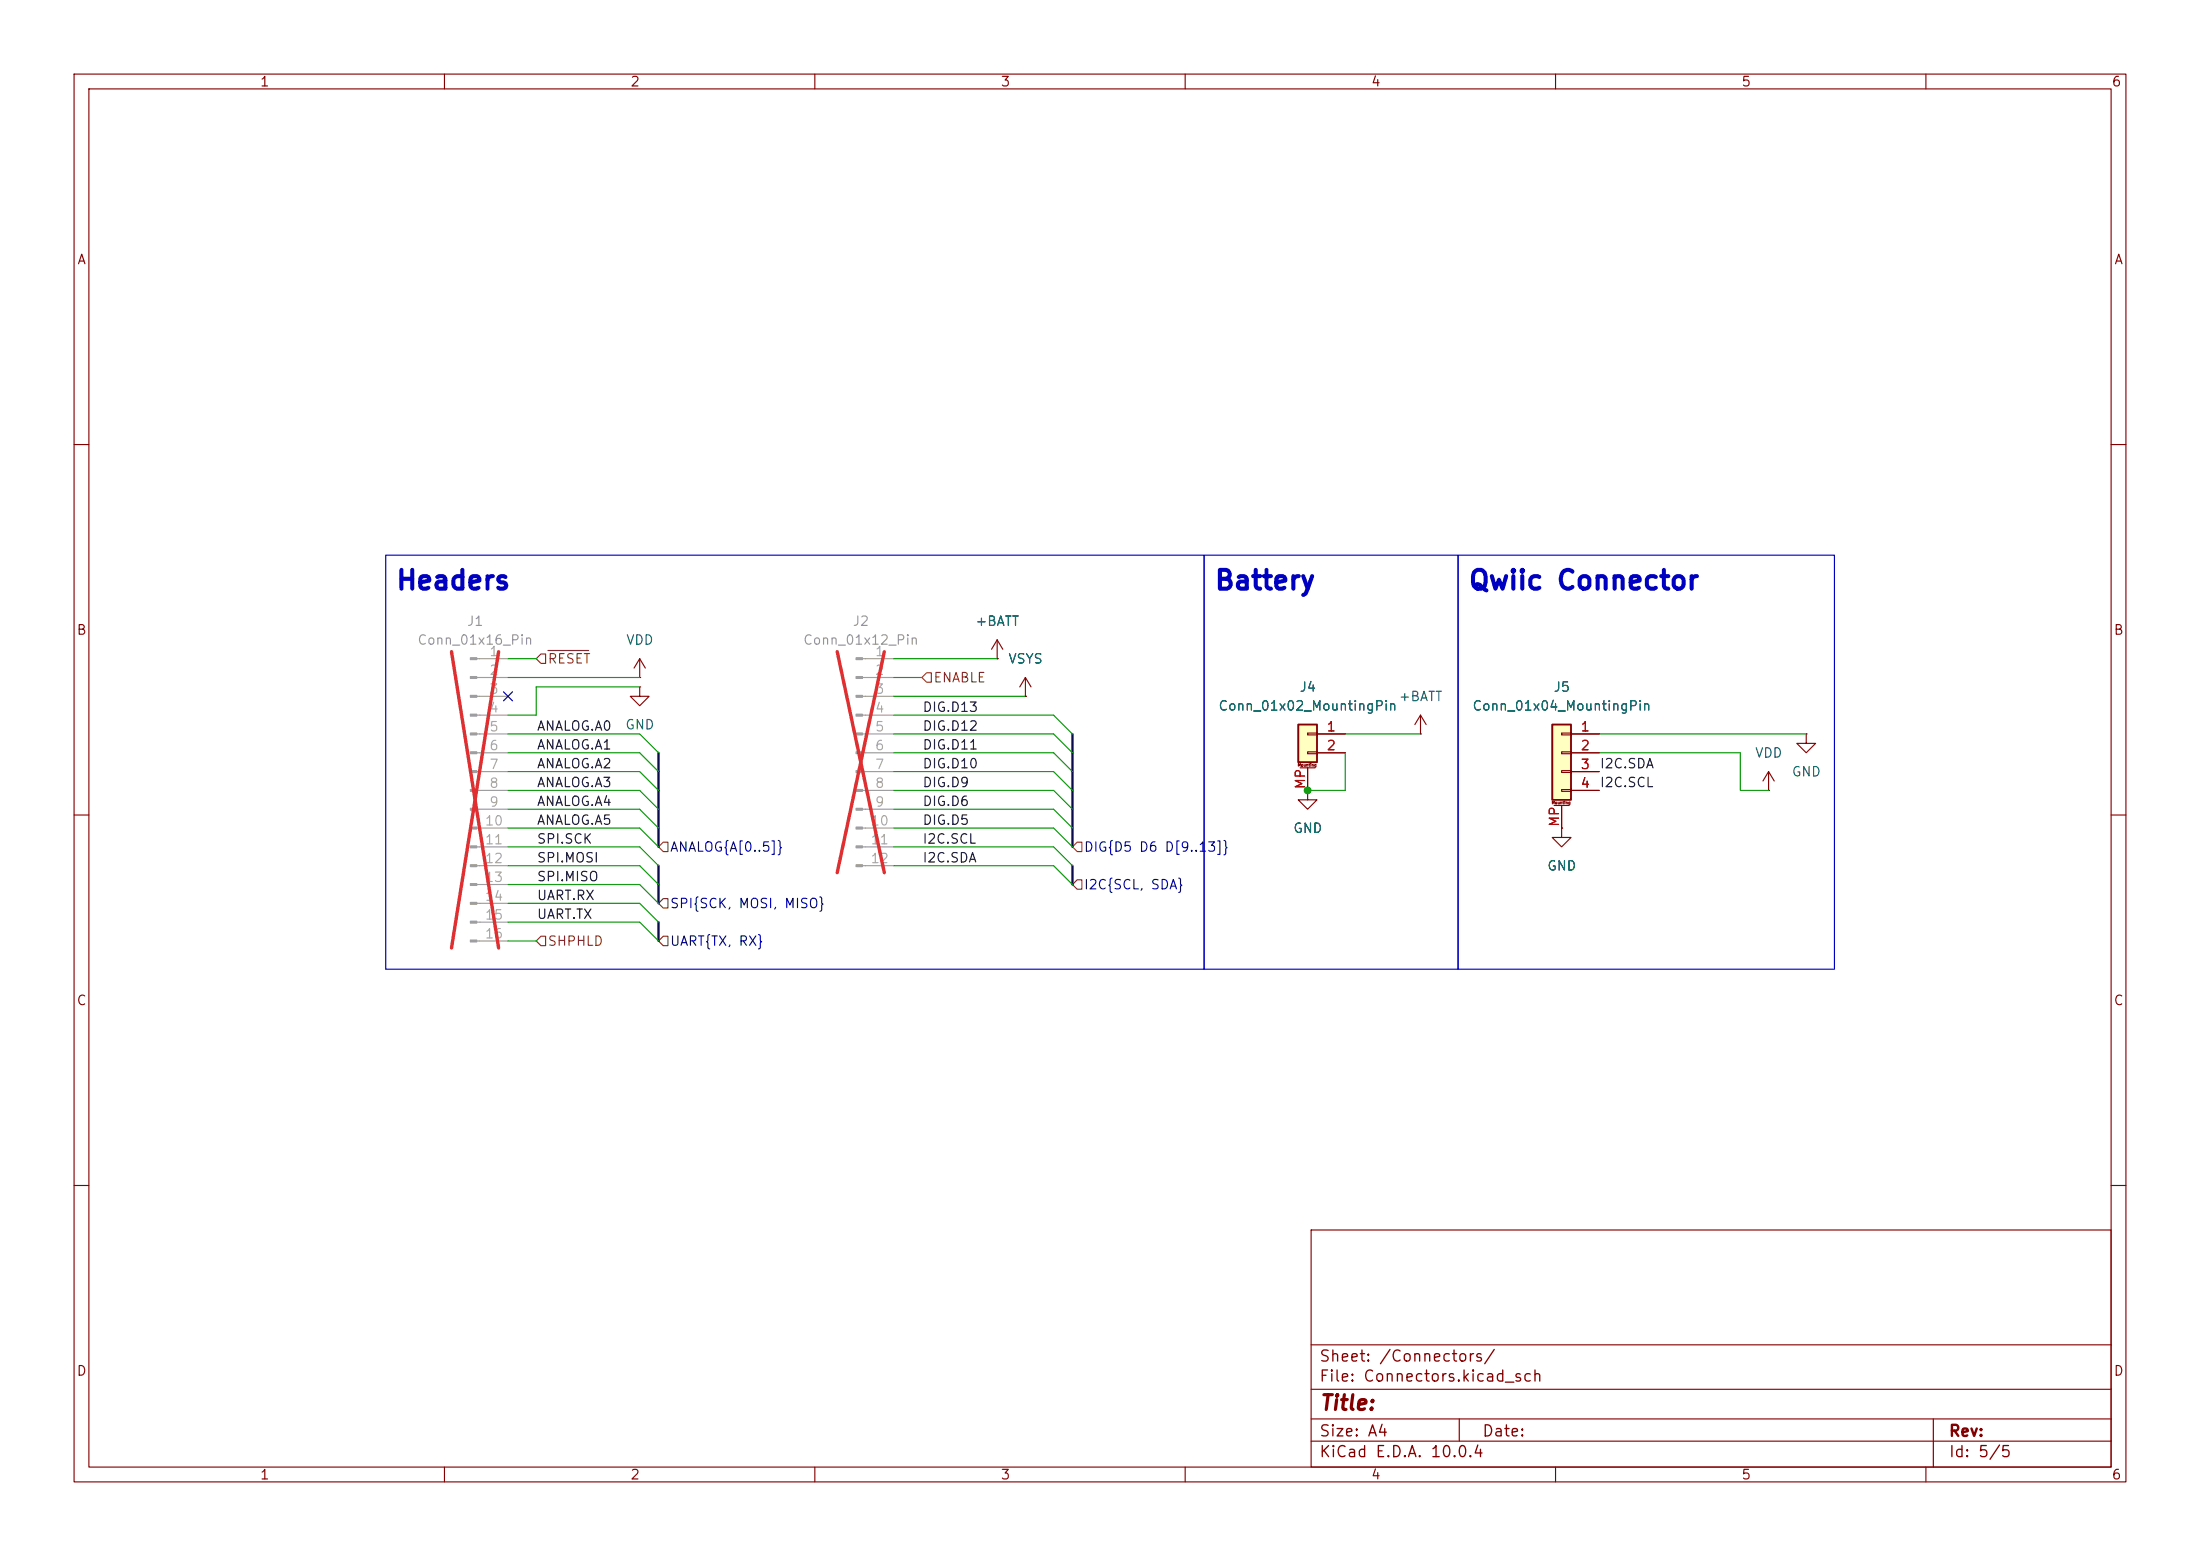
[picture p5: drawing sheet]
<svg xmlns="http://www.w3.org/2000/svg" width="297mm" height="210mm" viewBox="0 0 297 210" stroke-linecap="round" stroke-linejoin="round" font-family="sans-serif">
<g fill="none" stroke="#840000" stroke-width=".15">
<path d="M10 10h277v190h-277zM12 12h273v186h-273zM60 10v2M110 10v2M160 10v2M210 10v2M260 10v2M10 60h2M285 60h2M134.6 88.9h.1M134.6 86.4l-.7 1.2M134.6 86.4l.8 1.2"/>
<path d="M134.6 86.4v2.5M191.8 99.1h.1M191.8 96.5l-.8 1.3M191.8 96.5l.7 1.3M191.8 96.5v2.6M10 110h2M176.5 106.7v1.3h1.3l-1.3 1.2-1.2-1.2h1.2M176.5 106.7h.1M285 110h2M10 160h2M177 166h108v32h-108zM285 160h2"/>
<path d="M60 198v2M110 198v2M160 198v2M177 194.5h108M177 191.5h108M177 187.5h108M177 181.5h108M197 191.5v3M210 198v2M260 198v2M261 191.5v6.5"/>
</g>
<path d="M175.3 97.8h2.5v5.1h-2.5z" fill="#ffffc2"/>
<path d="M175.3 97.8h2.5v5.1h-2.5z" fill="none" stroke="#840000" stroke-width=".25"/>
<path d="M176.5 98.9h1.3v.3h-1.3zM177.8 99.1h3.8M175.5 103.6h2M176.5 101.5h1.3v.2h-1.3zM176.5 103.6v3.1M177.8 101.6h3.8M210.8 111.8v1.2h1.3l-1.3 1.3-1.3-1.3h1.3M210.8 111.8h.1M238.8 106.7h.1M238.8 104.1l-.8 1.3M238.8 104.1l.7 1.3M238.8 104.1v2.6" fill="none" stroke="#840000" stroke-width=".15"/>
<path d="M209.5 97.8h2.6v10.2h-2.6z" fill="#ffffc2"/>
<path d="M209.5 97.8h2.6v10.2h-2.6z" fill="none" stroke="#840000" stroke-width=".25"/>
<g fill="none" stroke="#840000" stroke-width=".15">
<path d="M86.4 92.7v1.3h1.2l-1.2 1.3-1.3-1.3h1.3M86.4 92.7h.1M86.4 91.4h.1M86.4 88.9l-.8 1.3M86.4 88.9l.7 1.3M86.4 88.9v2.5M134.6 88.9h.1M138.4 94h.1M138.4 91.4l-.7 1.3M138.4 91.4l.8 1.3M138.4 91.4v2.6M177.8 99.1h3.8"/>
<path d="M210.8 98.9h1.3v.3h-1.3zM212.1 99.1h3.8M243.8 99.1v1.2h1.3l-1.3 1.3-1.2-1.3h1.2M243.8 99.1h.1M176.5 106.7h.1M176.5 103.6v3.1M177.8 101.6h3.8M209.8 108.7h2M210.8 101.5h1.3v.2h-1.3zM210.8 104h1.3v.3h-1.3zM210.8 106.6h1.3v.2h-1.3zM210.8 111.8h.1"/>
<path d="M210.8 108.7v3.1M212.1 101.6h3.8M212.1 104.1h3.8M212.1 106.7h3.8"/>
</g>
<g fill="#9c9b98" stroke="#9c9b98" stroke-width=".15">
<path d="M63.5 88.8h.9v.2h-.9z"/>
<path d="M63.5 91.3h.9v.3h-.9z"/>
<path d="M63.5 93.9h.9v.2h-.9z"/>
<path d="M63.5 96.4h.9v.2h-.9z"/>
<path d="M63.5 98.9h.9v.3h-.9z"/>
<path d="M63.5 101.5h.9v.2h-.9z"/>
<path d="M63.5 104h.9v.3h-.9z"/>
<path d="M63.5 106.6h.9v.2h-.9z"/>
<path d="M63.5 109.1h.9v.2h-.9z"/>
<path d="M63.5 111.6h.9v.3h-.9z"/>
<path d="M63.5 114.2h.9v.2h-.9z"/>
<path d="M63.5 116.7h.9v.3h-.9z"/>
<path d="M63.5 119.3h.9v.2h-.9z"/>
<path d="M63.5 121.8h.9v.2h-.9z"/>
<path d="M63.5 124.3h.9v.3h-.9z"/>
<path d="M63.5 126.9h.9v.2h-.9z"/>
<path d="M115.6 88.8h.8v.2h-.8z"/>
<path d="M115.6 91.3h.8v.3h-.8z"/>
<path d="M115.6 93.9h.8v.2h-.8z"/>
<path d="M115.6 96.4h.8v.2h-.8z"/>
<path d="M115.6 98.9h.8v.3h-.8z"/>
<path d="M115.6 101.5h.8v.2h-.8z"/>
<path d="M115.6 104h.8v.3h-.8z"/>
<path d="M115.6 106.6h.8v.2h-.8z"/>
<path d="M115.6 109.1h.8v.2h-.8z"/>
<path d="M115.6 111.6h.8v.3h-.8z"/>
<path d="M115.6 114.2h.8v.2h-.8z"/>
<path d="M115.6 116.7h.8v.3h-.8z"/>
</g>
<g fill="none" stroke="#9c9b98" stroke-width=".15">
<path d="M64.4 88.9h4.2M64.4 91.4h4.2M64.4 94h4.2M64.4 96.5h4.2M64.4 99.1h4.2M116.4 88.9h4.2M116.4 91.4h4.2M116.4 94h4.2M116.4 96.5h4.2M116.4 99.1h4.2M64.4 101.6h4.2M64.4 104.1h4.2"/>
<path d="M64.4 106.7h4.2M64.4 109.2h4.2M64.4 111.8h4.2M64.4 114.3h4.2M64.4 116.8h4.2M64.4 119.4h4.2M116.4 101.6h4.2M116.4 104.1h4.2M116.4 106.7h4.2M116.4 109.2h4.2M116.4 111.8h4.2M116.4 114.3h4.2"/>
<path d="M116.4 116.8h4.2M64.4 121.9h4.2M64.4 124.5h4.2M64.4 127h4.2"/>
</g>
<path d="M61 88l6.3 39.9M67.3 88l-6.3 39.9M113 88l6.4 29.8M119.4 88l-6.4 29.8" fill="none" stroke="#e12e31" stroke-width=".46"/>
<path d="M73 88.3h.7v1.2h-.7l-.6-.6zM74 87.8h5.5M125.1 90.8h.6v1.3h-.6l-.6-.7zM89.5 113.7h.7v1.2h-.7l-.6-.6zM145.4 118.7h.6v1.3h-.6l-.6-.6zM145.4 113.7h.6v1.2h-.6l-.6-.6zM73 126.4h.7v1.2h-.7l-.6-.6zM89.5 121.3h.7v1.3h-.7l-.6-.7zM89.5 126.4h.7v1.2h-.7l-.6-.6z" fill="none" stroke="#725600" stroke-width=".15"/>
<path d="M144.8 99.1v15.2M88.9 101.6v12.7M88.9 116.8v5.1M144.8 116.8v2.6M88.9 124.5v2.5" fill="none" stroke="#000084" stroke-width=".3"/>
<g fill="none" stroke="#009600" stroke-width=".15">
<path d="M68.6 99.1h17.8l2.5 2.5M68.6 88.9h3.8M68.6 91.4h17.8M86.4 92.7h-14v3.8h-3.8M120.6 94h17.8M120.6 96.5h21.6l2.6 2.6M120.6 99.1h21.6l2.6 2.5M120.6 88.9h14M120.6 91.4h3.9M181.6 99.1h10.2M215.9 99.1h27.9M68.6 114.3h17.8l2.5 2.5"/>
<path d="M68.6 106.7h17.8l2.5 2.5M68.6 109.2h17.8l2.5 2.6M68.6 111.8h17.8l2.5 2.5M68.6 104.1h17.8l2.5 2.6M68.6 116.8h17.8l2.5 2.6M68.6 101.6h17.8l2.5 2.5M68.6 119.4h17.8l2.5 2.5M120.6 114.3h21.6l2.6 2.5M120.6 106.7h21.6l2.6 2.5M120.6 109.2h21.6l2.6 2.6M120.6 111.8h21.6l2.6 2.5M120.6 104.1h21.6l2.6 2.6"/>
<path d="M120.6 116.8h21.6l2.6 2.6M120.6 101.6h21.6l2.6 2.5M181.6 101.6v5.1h-5.1M215.9 101.6h19v5.1h3.9M68.6 127h3.8M68.6 121.9h17.8l2.5 2.6M68.6 124.5h17.8l2.5 2.5"/>
</g>
<path d="M68 93.4l1.2 1.2M69.2 93.4l-1.2 1.2" fill="none" stroke="#000084" stroke-width=".15"/>
<path d="M52.1 74.9h110.5v55.9h-110.5zM162.6 74.9h34.2v55.9h-34.2zM196.8 74.9h50.8v55.9h-50.8z" fill="none" stroke="#0000c2" stroke-width=".15"/>
<circle cx="176.5" cy="106.7" r=".46" fill="#009600" stroke="#009600" stroke-width=".14"/>
<g font-size="2.5" fill="#0000c2">
<text x="53.3" y="80.2">Headers</text>
<text x="163.8" y="80.2">Battery</text>
<text x="198.1" y="80.2">Qwiic Connector</text>
</g>
<text font-size="2" fill="#840000" x="178" y="190.8">Title:</text>
<g font-size="1.5" fill="#840000">
<text x="178" y="184.2">Sheet: /Connectors/</text>
<text x="178" y="186.9">File: Connectors.kicad_sch</text>
<text x="178" y="197.1">KiCad E.D.A. 10.0.4</text>
<text x="178" y="194.3">Size: A4</text>
<text x="200" y="194.3">Date:</text>
<text x="263" y="194.3">Rev:</text>
<text x="263" y="197.1">Id: 5/5</text>
</g>
<g font-size="1.3" fill="#840000">
<text x="35" y="12">1</text>
<text x="85" y="12">2</text>
<text x="135" y="12">3</text>
<text x="185" y="12">4</text>
<text x="235" y="12">5</text>
<text x="285" y="12">6</text>
<text x="10.3" y="36">A</text>
<text x="285.3" y="36">A</text>
<text x="10.3" y="86">B</text>
<text x="285.3" y="86">B</text>
<text x="10.3" y="136">C</text>
<text x="285.3" y="136">C</text>
<text x="10.3" y="186">D</text>
<text x="285.3" y="186">D</text>
<text x="35" y="200">1</text>
<text x="85" y="200">2</text>
<text x="135" y="200">3</text>
<text x="185" y="200">4</text>
<text x="235" y="200">5</text>
<text x="285" y="200">6</text>
</g>
<g font-size="1.3" fill="#939391">
<text x="56.3" y="87.3">Conn_01x16_Pin</text>
<text x="62.9" y="84.8">J1</text>
<text x="108.3" y="87.3">Conn_01x12_Pin</text>
<text x="115" y="84.8">J2</text>
</g>
<g font-size="1.3" fill="#a5a4a2">
<text x="66" y="88.9">1</text>
<text x="118" y="88.9">1</text>
<text x="66" y="91.4">2</text>
<text x="66" y="94">3</text>
<text x="118" y="91.4">2</text>
<text x="118" y="94">3</text>
<text x="66" y="96.5">4</text>
<text x="66" y="99">5</text>
<text x="66" y="101.6">6</text>
<text x="118" y="96.5">4</text>
<text x="118" y="99">5</text>
<text x="118" y="101.6">6</text>
<text x="66" y="104.1">7</text>
<text x="66" y="106.7">8</text>
<text x="118" y="104.1">7</text>
<text x="118" y="106.7">8</text>
<text x="65.4" y="111.7">10</text>
<text x="66" y="109.2">9</text>
<text x="117.4" y="111.7">10</text>
<text x="118" y="109.2">9</text>
<text x="65.4" y="114.3">11</text>
<text x="65.4" y="116.8">12</text>
<text x="65.4" y="119.4">13</text>
<text x="117.4" y="114.3">11</text>
<text x="117.4" y="116.8">12</text>
<text x="65.4" y="121.9">14</text>
<text x="65.4" y="124.4">15</text>
<text x="65.4" y="127">16</text>
</g>
<g font-size="1.3" fill="#725600">
<text x="73.9" y="89.9">RESET</text>
<text x="125.9" y="92.4">ENABLE</text>
<text x="73.9" y="128">SHPHLD</text>
</g>
<g font-size="1.3" fill="#006464">
<text x="84.4" y="87.3">VDD</text>
<text x="131.6" y="84.8">+BATT</text>
<text x="136" y="89.9">VSYS</text>
<text x="175.3" y="93.7">J4</text>
<text x="188.7" y="95">+BATT</text>
<text x="209.6" y="93.7">J5</text>
<text x="84.3" y="98.8">GND</text>
<text x="164.4" y="96.2">Conn_01x02_MountingPin</text>
<text x="198.7" y="96.2">Conn_01x04_MountingPin</text>
<text x="236.8" y="102.6">VDD</text>
<text x="241.8" y="105.1">GND</text>
<text x="174.5" y="112.7">GND</text>
<text x="208.8" y="117.8">GND</text>
</g>
<g font-size="1.3" fill="#0f0f0f">
<text x="72.4" y="101.5">ANALOG.A1</text>
<text x="72.4" y="98.9">ANALOG.A0</text>
<text x="124.5" y="96.4">DIG.D13</text>
<text x="124.5" y="98.9">DIG.D12</text>
<text x="124.5" y="101.5">DIG.D11</text>
<text x="72.4" y="104">ANALOG.A2</text>
<text x="72.4" y="106.6">ANALOG.A3</text>
<text x="124.5" y="106.6">DIG.D9</text>
<text x="124.5" y="104">DIG.D10</text>
<text x="215.9" y="104">I2C.SDA</text>
<text x="215.9" y="106.6">I2C.SCL</text>
<text x="72.4" y="109.1">ANALOG.A4</text>
<text x="72.4" y="111.6">ANALOG.A5</text>
<text x="124.5" y="109.1">DIG.D6</text>
<text x="124.5" y="111.6">DIG.D5</text>
<text x="72.4" y="119.3">SPI.MISO</text>
<text x="72.4" y="116.7">SPI.MOSI</text>
<text x="72.4" y="114.2">SPI.SCK</text>
<text x="124.5" y="116.7">I2C.SDA</text>
<text x="124.5" y="114.2">I2C.SCL</text>
<text x="72.4" y="124.3">UART.TX</text>
<text x="72.4" y="121.8">UART.RX</text>
</g>
<g font-size="1.3" fill="#a90000">
<text x="179" y="99">1</text>
<text x="179" y="101.6">2</text>
<text x="213.3" y="99">1</text>
<text x="213.3" y="101.6">2</text>
<text x="176.5" y="106.6" transform="rotate(-90 176.5 106.6)">MP</text>
<text x="213.3" y="104.1">3</text>
<text x="213.3" y="106.7">4</text>
<text x="210.8" y="111.7" transform="rotate(-90 210.8 111.7)">MP</text>
</g>
<g font-size="1.3" fill="#000084">
<text x="90.4" y="115.3">ANALOG{A[0..5]}</text>
<text x="146.2" y="115.3">DIG{D5 D6 D[9..13]}</text>
<text x="90.4" y="122.9">SPI{SCK, MOSI, MISO}</text>
<text x="146.2" y="120.4">I2C{SCL, SDA}</text>
<text x="90.4" y="128">UART{TX, RX}</text>
</g>
<g font-size=".4" fill="#840000">
<text x="175.1" y="103.5">Mounting</text>
<text x="209.4" y="108.6">Mounting</text>
</g>
</svg>
